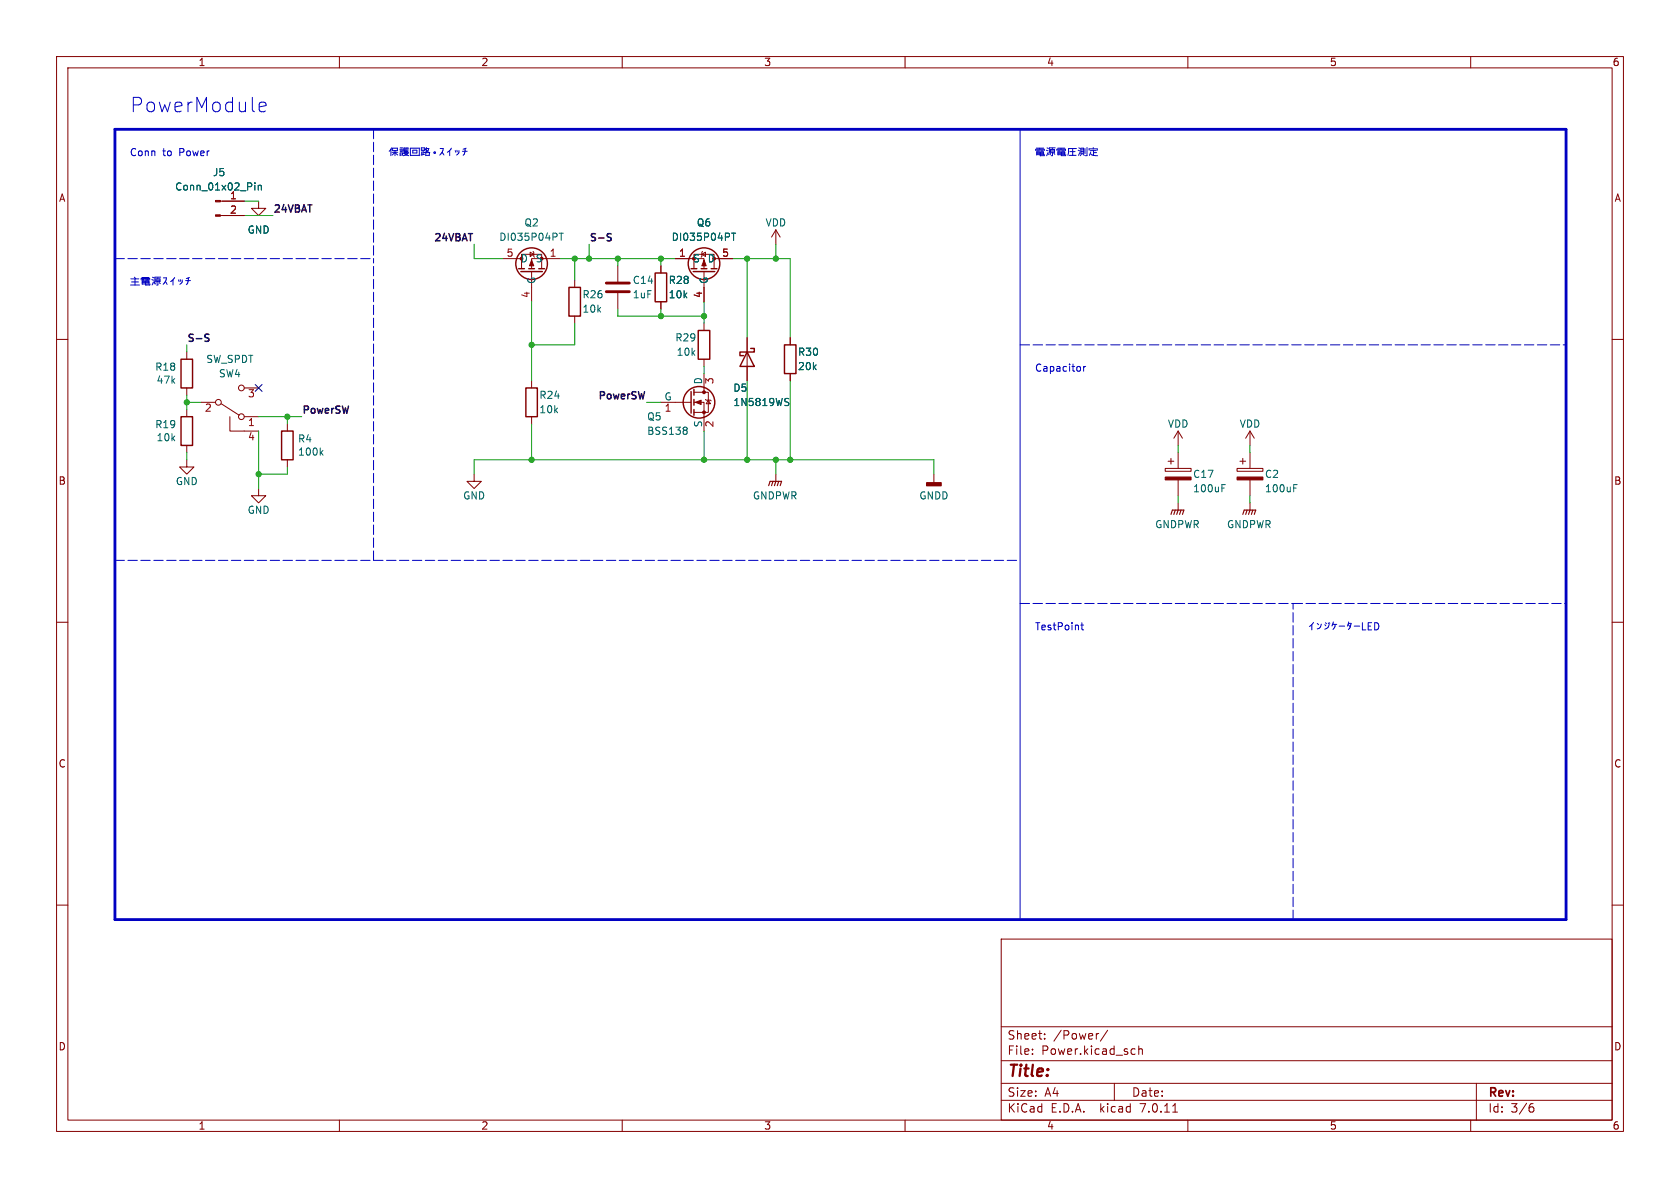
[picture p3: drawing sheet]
<svg xmlns="http://www.w3.org/2000/svg" width="297mm" height="210mm" viewBox="0 0 297 210" stroke-linecap="round" stroke-linejoin="round" font-family="sans-serif">
<g fill="none" stroke="#840000" stroke-width=".18">
<path d="M10 10h277v190h-277zM12 12h273v186h-273zM60 10v2M110 10v2M160 10v2M210 10v2M260 10v2M39 38.1h4.2M39 35.6h4.2M45.7 35.6v1.2h1.3l-1.3 1.3-1.3-1.3h1.3M10 60h2M88.9 45.7h3.3"/>
<path d="M92.2 47.5v-2.5h3.6v2.5M93.7 44.6l.7 .4-.7 .3zM94 48v5.3M94.2 44.5l.2 .1v.7l.1 .2M99.1 45.7h-5.1v1.8M101.6 49.5v1.3M101.6 55.9v1.3M109.2 47v2.8M109.2 51.8v2.8M116.8 47v1.3M116.8 53.3v1.3M119.4 45.7h5.1v1.8"/>
<path d="M122.7 47.5v-2.5h3.5v2.5M124.1 45l.6-.4v.7zM124.2 44.5l-.1 .1v.7l-.1 .2M124.5 48v5.3M124.5 57.2v1.2M126.2 45.7h3.3M132.1 59.7v7.6M137.2 40.6v2.6M137.2 40.6l-.8 1.3M137.2 40.6l.7 1.3M139.7 59.7v1.3M285 60h2"/>
<path d="M33 62.2v1.3M33 68.6v1.3M33 72.4v1.3M33 78.7v1.3M35.6 71.1h2.5M39.1 71.4l3.2 2M40.6 73.7v2.5h5.1M43.2 73.7h2.5M43.2 68.6h2.5M50.8 74.9v1.3M94 67.3v1.3M94 73.7v1.2"/>
<path d="M116.8 71.1h5.4M122.7 71.1h1.8v5.1M122.7 69.3h2.5v3.6h-2.5M124.5 63.5v1.3M124.5 66v3.3M124.7 70.6l.1 .1h.8l.1 .2M125.2 70.7l.4 .7h-.8zM139.7 66v1.3M208.3 76.2l-.8 1.3M208.3 76.2v2.5M208.3 76.2l.7 1.3M221 76.2v2.5"/>
<path d="M221 76.2l-.8 1.3M221 76.2l.7 1.3M33 81.3v1.3h1.3l-1.3 1.2-1.3-1.2h1.3M45.7 86.4v1.2h-1.3l1.3 1.3 1.3-1.3h-1.3M50.8 81.3v1.3M83.8 83.8v1.3h1.3l-1.3 1.3-1.3-1.3h1.3M137.2 83.8v1.3M165.1 83.8v1.5M206 82.8h4.6v.5h-4.6zM206.5 81.5h1M207 81v1M208.3 80v2.8"/>
<path d="M208.3 84.8v2.8M208.3 88.9v1.3M218.7 82.8h4.6v.5h-4.6zM219.2 81.5h1M219.7 81v1M221 80v2.8M221 84.8v2.8M221 88.9v1.3M10 110h2M285 110h2M10 160h2M285 160h2"/>
<path d="M177 166h108v32h-108zM60 198v2M110 198v2M160 198v2M177 194.5h108M177 191.5h108M177 187.5h108M177 181.5h108M182.5 186.3v.1M182.5 185.5v.1M184.7 183.6v.1M184.7 182.8v.1"/>
<path d="M194.2 182.7l-.2 .1M195.8 182.1l-1.3 2M197 191.5v3M200.2 185.4l.5 .1M200.7 186.3l-.5 .1M201.3 185.5l.2-.1 .4 .1 .1 .9M201.3 184.9v1.5M207.3 196.6h.9M210 198v2M260 198v2M261 191.5v6.5M270.6 195.7h.3l.3 .3-.1 .5-.5 .1"/>
<path d="M271 195.1l-.4 .1"/>
<circle cx="38.6" cy="71.1" r=".51"/>
<circle cx="42.7" cy="73.7" r=".51"/>
<circle cx="42.7" cy="68.6" r=".51"/>
</g>
<g fill="none" stroke="#840000" stroke-width=".25">
<path d="M91.7 47.5h1M92.1 48h3.8M93.5 47.5h1M95.2 47.5h1.1M100.6 50.8h2v5.1h-2zM115.8 48.3h2.1v5h-2.1zM122.2 47.5h1M122.6 48h3.8M123.4 58.4h2.1v5.1h-2.1zM124 47.5h1M125.7 47.5h1M32 63.5h2v5.1h-2z"/>
<path d="M32 73.7h2v5h-2zM49.8 76.2h2v5.1h-2zM93 68.6h2v5.1h-2zM122.2 69.2v3.8M122.7 68.8v1.1M122.7 70.6v1M122.7 72.4v1M132.1 62.2l1.2 2.6h-2.5zM132.7 61.6h.6v.6h-2.5v.7h.6M138.7 61h2v5h-2z"/>
<circle cx="94" cy="46.6" r="2.79"/>
<circle cx="124.5" cy="46.6" r="2.79"/>
<circle cx="123.6" cy="71.1" r="2.79"/>
</g>
<g fill="#840000" stroke="#840000" stroke-width=".18">
<path d="M124.5 46l.3 1h-.7z"/>
<path d="M218.7 84.3h4.6v.5h-4.6z"/>
<path d="M38.1 38h.9v.2h-.9z"/>
<path d="M38.1 35.4h.9v.3h-.9z"/>
<path d="M206 84.3h4.6v.5h-4.6z"/>
<path d="M122.9 71.1l1.1-.4v.8z"/>
<path d="M94 46l.4 1h-.8z"/>
<circle cx="124.5" cy="72.9" r=".25"/>
<circle cx="124.5" cy="69.3" r=".25"/>
</g>
<g fill="none" stroke="#006464" stroke-width=".18">
<path d="M45.1 32.3v.2M45.1 32.8v.8M45.7 32.8v.8M45.7 32.9l.1-.1h.3l.1 .8M98.8 41.2h.8M99.2 41.2v1.3M129.3 41.2h.8M129.7 41.2v1.3M56.7 80l.4 .5M57.1 79.6l-.5 .5M121.2 75.5l.3 .3-.3 .3 .3 .2v.2l-.3 .3M139 71l.3 .2 .1 .3-.2 .2h-.3"/>
<path d="M139 70.4l.4 .1M216 86.3h.4M216 85.7h.6M228.7 86.3h.4M228.7 85.7h.6"/>
</g>
<path d="M163.8 85.3h2.6v.6h-2.6z" fill="#840000" stroke="#840000" stroke-width=".25"/>
<path d="M107.2 51.6h4.1M107.2 50h4.1" fill="none" stroke="#840000" stroke-width=".51"/>
<path d="M135.9 85.9l.2-.8h2.1l-.3 .8M136.7 85.1l-.3 .8M137.2 85.1l-.3 .8M137.7 85.1l-.3 .8M207 90.9l.3-.7h2l-.3 .7M207.8 90.2l-.3 .7M208.3 90.2l-.3 .7M208.8 90.2l-.3 .7M219.7 90.9l.3-.7h2l-.3 .7M220.5 90.2l-.3 .7M221 90.2l-.3 .7M221.5 90.2l-.3 .7" fill="none" stroke="#840000" stroke-width=".2"/>
<path d="M36.5 59.7l.3 .1 .1 .3-.2 .2h-.3M36.5 59.1h.4M107.6 41.9l.3 .1 .2 .3-.3 .3h-.3M107.6 41.3l.5 .1" fill="none" stroke="#0f0f0f" stroke-width=".25"/>
<g fill="none" stroke="#0000c2" stroke-width=".18">
<path d="M45.8 18.9l1.2-.2-.1-.5-.7-.1-.4 .3v1l.1 .2 .3 .2 .7-.2M180.3 22.9v139.7M191.6 64.8v.8M191.9 64.8l-.3 .2M191.1 110.5h.5M191.3 110.1v1.1l.3 .1M231.9 110.4v.9M231.9 110.4l-.4 .3M232.2 110l-.3 .4M232.9 110.2l.2 .2M233.6 110.3a.84 .84 0 0 1-.7 .9M234.2 110.4l.2 .2"/>
<path d="M234.3 110.1l.2 .2M234.8 110.1l.1 .2M235 110.4a.96 .96 0 0 1-.8 .8M235 110.1l.1 .1M235.7 110.4h.6M235.7 110l-.2 .7M236 110.4v.5l-.3 .4M236.7 110.7h1M238.4 110.4l.3 .4M238.4 110l-.2 .7M238.4 110.2h.5l-.2 .7-.3 .4M239.4 110.7h1"/>
<path d="M240.9 110.1v1.2h.6M241.9 110.7h.4M242.5 110.1h-.6v1.2h.6M243 110.1a.64 .64 0 0 1 .8 .6 .64 .64 0 0 1-.8 .6z"/>
</g>
<path d="M66 22.9v22.8M20.3 45.7h45.7M180.3 61h96.6M20.3 99.1h160M66 99.1v-53.4M180.3 106.7h48.3M228.6 106.7h48.3M228.6 162.6v-55.9" fill="none" stroke="#0000c2" stroke-width=".18" stroke-dasharray="1.7 .6"/>
<path d="M20.3 22.9h256.6v139.7h-256.6z" fill="none" stroke="#0000c2" stroke-width=".5"/>
<g fill="none" stroke="#009600" stroke-width=".18">
<path d="M43.2 35.6h2.5M43.2 38.1h5.1M83.8 43.2v2.5h5.1M94 53.3v14M99.1 45.7h20.3M101.6 45.7v3.8M101.6 57.2v3.8h-7.6M104.1 43.2v2.5M109.2 54.6v1.3h15.3M109.2 45.7v1.3M116.8 45.7v1.3M116.8 54.6v1.3"/>
<path d="M124.5 53.3v3.9M129.5 45.7h10.2v14M132.1 45.7v14M137.2 43.2v2.5M33 71.1h2.6M33 61v1.2M33 69.9v2.5M45.7 73.7h7.6M45.7 76.2v10.2M50.8 73.7v1.2M94 74.9v6.4M114.3 71.1h2.5"/>
<path d="M124.5 64.8v1.2M124.5 76.2v5.1M132.1 67.3v14M139.7 67.3v14M208.3 78.7v1.3M221 78.7v1.3M33 80v1.3M50.8 82.6v1.2h-5.1M83.8 83.8v-2.5h81.3v2.5M137.2 81.3v2.5M208.3 87.6v1.3M221 87.6v1.3"/>
</g>
<path d="M45.1 68l1.2 1.2M46.3 68l-1.2 1.2" fill="none" stroke="#000084" stroke-width=".18"/>
<g fill="#009600" stroke="#009600" stroke-width=".18">
<circle cx="45.7" cy="83.8" r=".46"/>
<circle cx="50.8" cy="73.7" r=".46"/>
<circle cx="33" cy="71.1" r=".46"/>
<circle cx="132.1" cy="81.3" r=".46"/>
<circle cx="124.5" cy="81.3" r=".46"/>
<circle cx="137.2" cy="81.3" r=".46"/>
<circle cx="132.1" cy="45.7" r=".46"/>
<circle cx="137.2" cy="45.7" r=".46"/>
<circle cx="124.5" cy="55.9" r=".46"/>
<circle cx="104.1" cy="45.7" r=".46"/>
<circle cx="94" cy="61" r=".46"/>
<circle cx="116.8" cy="55.9" r=".46"/>
<circle cx="94" cy="81.3" r=".46"/>
<circle cx="109.2" cy="45.7" r=".46"/>
<circle cx="116.8" cy="45.7" r=".46"/>
<circle cx="101.6" cy="45.7" r=".46"/>
<circle cx="139.7" cy="81.3" r=".46"/>
</g>
<text font-size="3.5" fill="#0000c2" x="22.9" y="20.1">PowerModule</text>
<text font-size="2.8" fill="#840000" x="178" y="190.9">Title:</text>
<g font-size="2.1" fill="#840000">
<text x="178" y="184">Sheet:</text>
<text x="186.2" y="184">/Power/</text>
<text x="178" y="186.7">File:</text>
<text x="184.1" y="186.7">Power.kicad_sch</text>
<text x="178" y="196.9">KiCad</text>
<text x="178" y="194.1">Size:</text>
<text x="184.7" y="194.1">A4</text>
<text x="185.7" y="196.9">E.D.A.</text>
<text x="194.6" y="196.9">kicad</text>
<text x="200" y="194.1">Date:</text>
<text x="201.8" y="196.9">7.0.11</text>
<text x="263" y="194.3">Rev:</text>
<text x="263" y="196.9">Id:</text>
<text x="267.1" y="196.9">3/6</text>
</g>
<g font-size="1.8" fill="#840000">
<text x="35" y="11.9">1</text>
<text x="85" y="11.9">2</text>
<text x="135" y="11.9">3</text>
<text x="185" y="11.9">4</text>
<text x="235" y="11.9">5</text>
<text x="285" y="11.9">6</text>
<text x="10.3" y="35.9">A</text>
<text x="285.3" y="35.9">A</text>
<text x="10.3" y="85.9">B</text>
<text x="285.3" y="85.9">B</text>
<text x="10.3" y="135.9">C</text>
<text x="285.3" y="135.9">C</text>
<text x="10.3" y="185.9">D</text>
<text x="285.3" y="185.9">D</text>
<text x="35" y="199.9">1</text>
<text x="85" y="199.9">2</text>
<text x="135" y="199.9">3</text>
<text x="185" y="199.9">4</text>
<text x="235" y="199.9">5</text>
<text x="285" y="199.9">6</text>
</g>
<g font-size="1.8" fill="#0000c2">
<text x="22.9" y="27.7">Conn</text>
<text x="28.7" y="27.7">to</text>
<text x="31.8" y="27.7">Power</text>
<text x="68.6" y="27.7">þÿOÝ‹wVÞ•ï0û0¹0¤0Ã0Á</text>
<text x="182.9" y="27.7">þÿ–ûn•–ûW'n,[š</text>
<text x="22.9" y="50.6">þÿN;–ûn•0¹0¤0Ã0Á</text>
<text x="182.9" y="65.8">Capacitor</text>
<text x="182.9" y="111.5">TestPoint</text>
</g>
<g font-size="1.8" fill="#006464">
<text x="30.9" y="33.9">Conn_01x02_Pin</text>
<text x="37.5" y="31.3">J5</text>
<text x="43.7" y="41.5">GND</text>
<text x="92.6" y="40.2">Q2</text>
<text x="123.1" y="40.2">Q6</text>
<text x="135.2" y="40.2">VDD</text>
<text x="88.2" y="42.8">DI035P04PT</text>
<text x="91.9" y="46.6">D</text>
<text x="94.6" y="46.6">S</text>
<text x="118.6" y="42.8">DI035P04PT</text>
<text x="122.4" y="46.6">S</text>
<text x="125" y="46.6">D</text>
<text x="94.8" y="50.3" transform="rotate(-90 94.8 50.3)">G</text>
<text x="102.9" y="52.9">R26</text>
<text x="111.8" y="52.9">1uF</text>
<text x="111.8" y="50.4">C14</text>
<text x="118.1" y="52.9">10k</text>
<text x="118.1" y="50.4">R28</text>
<text x="125.3" y="50.3" transform="rotate(-90 125.3 50.3)">G</text>
<text x="102.9" y="55.5">10k</text>
<text x="27.3" y="65.7">R18</text>
<text x="36.4" y="64.4">SW_SPDT</text>
<text x="119.3" y="60.6">R29</text>
<text x="119.5" y="63.1">10k</text>
<text x="141" y="65.6">20k</text>
<text x="141" y="63.1">R30</text>
<text x="27.6" y="68">47k</text>
<text x="38.6" y="66.9">SW4</text>
<text x="95.3" y="70.7">R24</text>
<text x="117.4" y="70.9">G</text>
<text x="124.2" y="68" transform="rotate(-90 124.2 68)">D</text>
<text x="129.5" y="69.4">D5</text>
<text x="129.5" y="72">1N5819WS</text>
<text x="27.3" y="75.9">R19</text>
<text x="95.3" y="73.3">10k</text>
<text x="114.3" y="77.1">BSS138</text>
<text x="114.3" y="74.5">Q5</text>
<text x="124.2" y="75.6" transform="rotate(-90 124.2 75.6)">S</text>
<text x="206.4" y="75.8">VDD</text>
<text x="219.1" y="75.8">VDD</text>
<text x="27.6" y="78.2">10k</text>
<text x="52.6" y="78.4">R4</text>
<text x="52.6" y="80.7">100k</text>
<text x="31" y="86">GND</text>
<text x="81.8" y="88.5">GND</text>
<text x="133" y="88.5">GNDPWR</text>
<text x="162.4" y="88.5">GNDD</text>
<text x="210.8" y="87.2">100uF</text>
<text x="210.8" y="84.7">C17</text>
<text x="223.5" y="84.7">C2</text>
<text x="223.5" y="87.2">100uF</text>
<text x="43.7" y="91">GND</text>
<text x="204.1" y="93.6">GNDPWR</text>
<text x="216.8" y="93.6">GNDPWR</text>
</g>
<g font-size="1.8" fill="#a90000">
<text x="40.6" y="35.3">1</text>
<text x="40.6" y="37.8">2</text>
<text x="89.5" y="45.5">5</text>
<text x="97.1" y="45.5">1</text>
<text x="119.9" y="45.5">1</text>
<text x="127.6" y="45.5">5</text>
<text x="93.7" y="52.8" transform="rotate(-90 93.7 52.8)">4</text>
<text x="124.2" y="52.8" transform="rotate(-90 124.2 52.8)">4</text>
<text x="43.7" y="70.6">3</text>
<text x="126.4" y="68" transform="rotate(-90 126.4 68)">3</text>
<text x="36.1" y="73.1">2</text>
<text x="43.7" y="75.6">1</text>
<text x="117.4" y="73.1">1</text>
<text x="126.4" y="75.6" transform="rotate(-90 126.4 75.6)">2</text>
<text x="43.7" y="78.2">4</text>
</g>
<g font-size="1.8" fill="#0f0f0f">
<text x="48.3" y="37.7">24VBAT</text>
<text x="76.5" y="42.7">24VBAT</text>
<text x="104.1" y="42.7">S-S</text>
<text x="33" y="60.5">S-S</text>
<text x="105.5" y="70.7">PowerSW</text>
<text x="53.3" y="73.2">PowerSW</text>
</g>
</svg>
